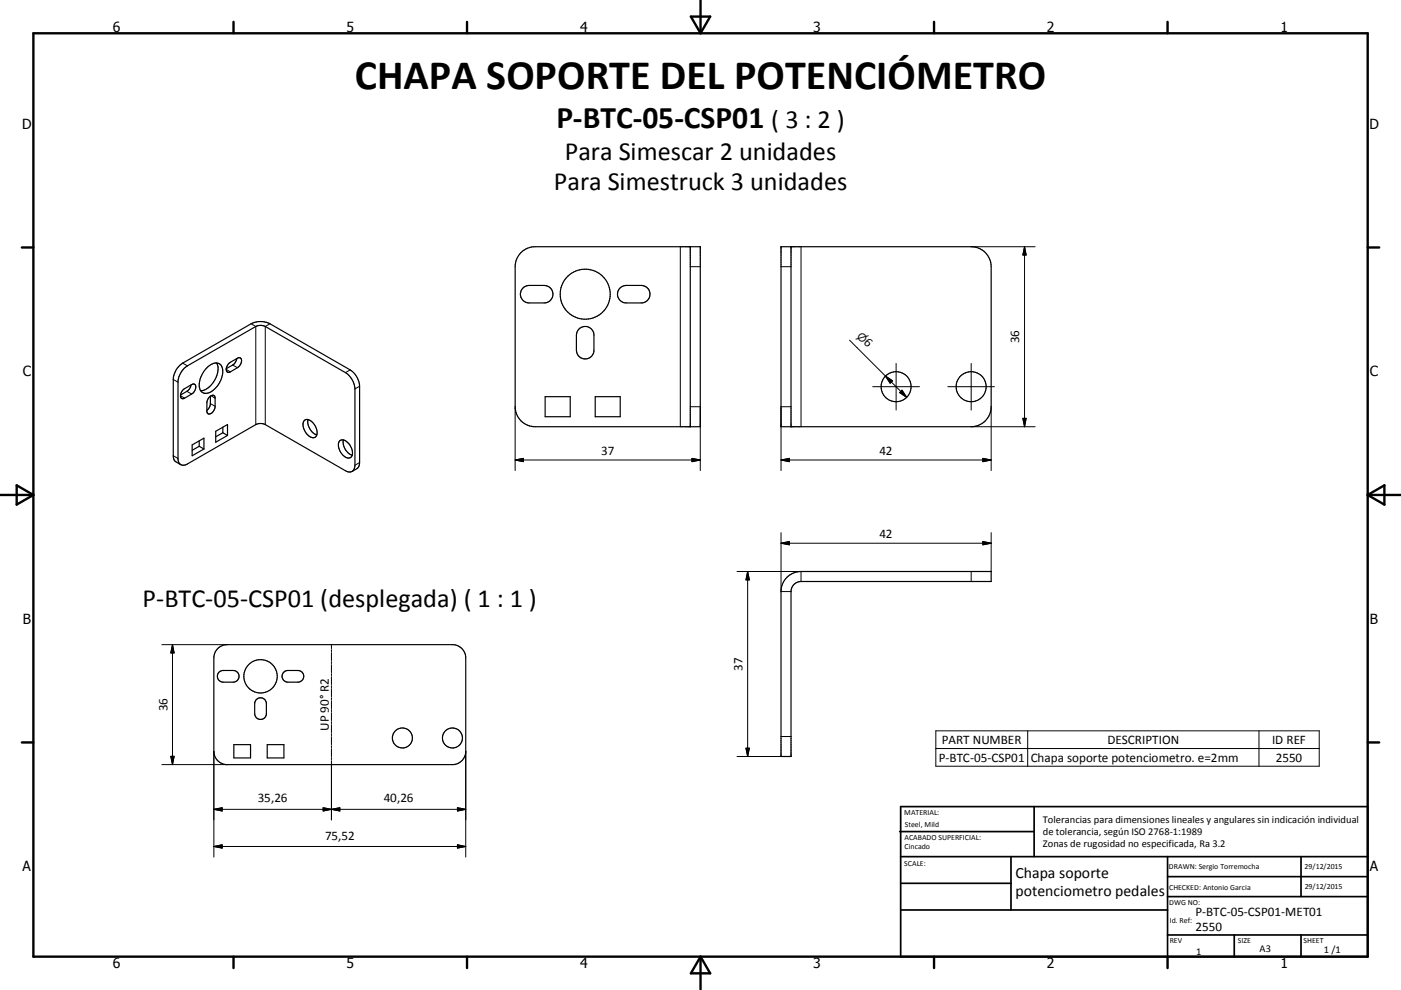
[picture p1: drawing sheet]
<svg xmlns="http://www.w3.org/2000/svg" width="420mm" height="297mm" viewBox="0 0 420 297" stroke-linecap="round" stroke-linejoin="round" font-family="sans-serif">
<g fill="none" stroke="#000" stroke-width=".36">
<path d="M156.2 75.8a6 6 0 0 1 4.2-1.8h49.6v54h-49.6a6 6 0 0 1-6-6v-42a6.1 6.1 0 0 1 1.8-4.2zM207 74v54M234.2 74h57a6 6 0 0 1 6 6v42a6 6 0 0 1-6 6h-57zM237.2 74v54M156.9 86.3l1-.5 .7-.2h4.6a2.63 2.63 0 0 1 2.6 2.7 2.63 2.63 0 0 1-2.6 2.6h-4.6a2.62 2.62 0 0 1-2.4-1.7 2.62 2.62 0 0 1 .7-2.9zM173.5 98.8a2.62 2.62 0 0 1 2.9-.7 2.62 2.62 0 0 1 1.7 2.5v4.5a2.63 2.63 0 0 1-2.7 2.6 2.63 2.63 0 0 1-2.6-2.6v-4.5l.1-.8zM186 86.3l.6-.4 1.1-.3h4.5a2.63 2.63 0 0 1 2.7 2.7 2.63 2.63 0 0 1-2.7 2.6h-4.5a2.62 2.62 0 0 1-2.4-1.7 2.62 2.62 0 0 1 .7-2.9zM54.9 116.9l2.6-1.5a.84 .84 0 0 1 1 0 .84 .84 0 0 1 .2 1.1l-.8 1.4-2.5 1.6a.84 .84 0 0 1-1.1-.1 .84 .84 0 0 1-.1-1.1zM55.2 110.5l1-.7 20.5-11.9a3.2 3.2 0 0 1 2.8 0l24.1 13.9a6.3 6.3 0 0 1 2.8 4.9v22.9a1.73 1.73 0 0 1-.8 1.8 1.73 1.73 0 0 1-2-.2l-24.1-13.8a3.2 3.2 0 0 0-2.8 0l-20.5 11.8a1.69 1.69 0 0 1-1.8 .3 1.69 1.69 0 0 1-1-1.6v-23.6a6.7 6.7 0 0 1 1.8-3.8zM57.3 115.5a2.85 2.85 0 0 1-1.3 1.9l-1.9 1.1M62 110.3a2.91 2.91 0 0 1 4.2-.8 5.6 5.6 0 0 1-1.2 6.5 3.5 3.5 0 0 1-4.5 1.6 5.1 5.1 0 0 1 .5-6zM62.9 119a.84 .84 0 0 1 1-.4 .84 .84 0 0 1 .6 .9v2.4a2.09 2.09 0 0 1-2.2 2.2l-.3-.5v-3l.3-.9z"/>
<path d="M63.1 118.9v2.4l-.3 .9-.8 .9M64.9 108.9a6.5 6.5 0 0 1-2.2 7.2l-1.1 .8-1.4 .3M68.6 109l2.6-1.5a.84 .84 0 0 1 1.1 0 .84 .84 0 0 1 .1 1.1l-.4 .9-.6 .7-2.3 1.4a.84 .84 0 0 1-1.1-.1 .84 .84 0 0 1-.1-1.1zM71 107.6a2.87 2.87 0 0 1-1.2 1.9l-2 1.1M163.4 119h7.6v6h-7.6zM178.5 119h7.4v6h-7.4zM54.2 139.4l-1.6-1-.6-1.3-.1-23.2a6.3 6.3 0 0 1 2.9-5l20.5-11.8a6.3 6.3 0 0 1 5.6 0l24.1 13.9a6.2 6.2 0 0 1 2.8 4.9v23.2l-.6 1.4-1.6 .9M57.6 133.5l3.5-2v3.2l-3.5 2zM59.7 132.3v1.6M59.7 133.9l1.4 .8M59.7 133.9l-2.1 1.2M64.7 129.4l3.5-2v3.2l-3.5 2.1z"/>
<path d="M66.8 128.2v1.6M66.8 129.8l1.4 .8M66.8 129.8l-2.1 1.2M91.3 126.1a2.51 2.51 0 0 1 3.2 1.7 2.4 2.4 0 0 1-.2 3.5 3.8 3.8 0 0 1-3.4-4.3zM92.3 125.9a4.3 4.3 0 0 0 2.7 4.6M101.9 132.2a2.46 2.46 0 0 1 3.2 1.7 2.44 2.44 0 0 1-.2 3.5 3.5 3.5 0 0 1-3.4-3.2v-1zM103 132a4.3 4.3 0 0 0 2.6 4.6M235.9 173.2a6 6 0 0 1 4.3-1.7h57v3h-57a2.99 2.99 0 0 0-3 3v49.5h-3v-49.5a6 6 0 0 1 1.7-4.3zM65.5 194.4l1.2-.7 1.4-.3h67.5a4 4 0 0 1 4 4v28a4 4 0 0 1-4 4h-67.5a4 4 0 0 1-4-4v-28l.3-1.4zM65.5 201.8l1.1-.6h3.3a1.75 1.75 0 0 1 1.8 1.7 1.75 1.75 0 0 1-1.8 1.8h-3a1.76 1.76 0 0 1-1.6-1 1.76 1.76 0 0 1 .2-1.9zM76.8 209.9a1.75 1.75 0 0 1 1.9-.4 1.75 1.75 0 0 1 1.2 1.6v3a1.75 1.75 0 0 1-1.8 1.7 1.75 1.75 0 0 1-1.7-1.7v-3.3zM84.9 201.8l1.1-.6h3.3a1.75 1.75 0 0 1 1.8 1.7 1.75 1.75 0 0 1-1.8 1.8h-3a1.76 1.76 0 0 1-1.6-1 1.76 1.76 0 0 1 .2-1.9z"/>
<path d="M70.1 223.4h5v4h-5zM80.1 223.4h5v4h-5z"/>
<circle cx="175.5" cy="88.3" r="7.5"/>
<circle cx="268.6" cy="116" r="4.5"/>
<circle cx="291.2" cy="116" r="4.5"/>
<circle cx="78.1" cy="202.9" r="5"/>
<circle cx="120.6" cy="221.4" r="3"/>
<circle cx="135.7" cy="221.4" r="3"/>
</g>
<g fill="none" stroke="#000" stroke-width=".3">
<path d="M204 74v54M240.2 74v54M291.2 74h19.1M307.2 74v54M307.2 74l.4 2.5h-.9zM75.3 97.1l1.4 .8v29.5M80.9 97.1l-1.4 .8v29.5M207 80h3M234.2 80h3M51.9 113.9l1.5 .8M54.1 118.7l1.3 .8M54.8 108.9l1.4 .9"/>
<path d="M56 117.4l1.5 .8M63.3 118.7l1.2 .8M67.8 110.8l1.3 .8M69.8 109.5l1.4 .8M105 111l-1.4 .8M107.8 115.9l-1.4 .8M254.7 102.1l10.8 10.7M261.6 116h14.1M265.5 112.8l6.3 6.4M265.5 112.8l2.1 1.5-.7 .7zM268.7 109v14M269.7 117.8l.7-.7 1.4 2.1z"/>
<path d="M284.2 116h13.9M291.2 109v14M51.9 136.7l1.5 .8M63.1 121.1l1.4 .8M107.8 138.8l-1.4 .8M154.4 138h55.6M154.4 138l2.5-.5v1zM154.4 122v19.2M207 122h3v19.2M207.5 137.5l2.5 .5-2.5 .5zM234.2 138l2.4-.5v1zM234.2 138h63"/>
<path d="M237.2 122h-3v19.2M291.2 128h19.1M294.7 137.5l2.5 .5-2.5 .5zM297.2 122v19.2M306.7 125.5h.9l-.4 2.5zM234.2 159.8v17.7h3M297.2 159.8v11.7M221 171.5h19.2v3M224.1 171.5v55.5M224.1 171.5l.6 2.5h-1.1zM234.2 163h63M234.2 163l2.4-.5v1z"/>
<path d="M291.2 171.5v3M294.7 162.5l2.5 .5-2.5 .5zM48.5 193.4h19.6M51.7 193.4v36M51.7 193.4l.5 2.5h-1zM99.4 193.4v1.2M99.4 194.9v.6M99.4 195.8v2.4M99.4 198.5v.6M99.4 199.4v2.4M99.4 202.1v.6M99.4 203v2.4"/>
<path d="M99.4 205.7v.6M99.4 206.6v2.4M99.4 209.3v.6M99.4 210.2v2.4M99.4 212.9v.6M99.4 213.8v2.4M99.4 216.5v.6M99.4 217.4v2.4M280.6 219.3h114.9v10.6h-114.9zM308.1 219.3v10.6M377.5 219.3v10.6M48.5 229.4h19.6"/>
<path d="M51.2 226.9h1l-.5 2.5zM64.1 225.4v31.7M99.4 220.1v.6M99.4 221v2.4M99.4 223.7v.6M99.4 224.6v2.4M99.4 227.3v.6M99.4 228.2v17.8M139.6 225.4v31.7M221 227h13.2M223.6 224.5h1.1l-.6 2.5zM234.2 221h3"/>
<path d="M280.6 224.6h114.9M64.1 242.8h75.5M64.1 242.8l2.5-.5v1zM64.1 254l2.5-.6v1zM64.1 254h75.5M96.9 242.3l2.5 .5-2.5 .5zM99.4 242.8l2.5-.5v1zM137.1 242.3l2.5 .5-2.5 .5zM137.1 253.4l2.5 .6-2.5 .4z"/>
</g>
<g fill="none" stroke="#000" stroke-width=".71">
<path d="M10 10h400v277h-400zM70 6.6v3.4M140 6.6v3.4M207.1 5h5.8l-2.9 5zM210 0v10M280 6.6v3.4M350 6.6v3.4M6.6 74.2h3.4M410 74.2h3.5M0 148.5h10M5 145.6l5 2.9-5 2.9zM410 148.5h10.1"/>
<path d="M410 148.5l5.1-2.9v5.8zM6.6 222.7h3.4M410 222.7h3.5M70 287v3.4M140 287v3.4M210 287v10M210 287l2.9 5h-5.8zM280 287v3.4M350 287v3.4"/>
</g>
<g fill="none" stroke="#000" stroke-width=".51">
<path d="M269.7 249.5h40.3M270 242h140v45h-140zM270 257h140M303.1 257v16M310 242v15M350 257v30M390.1 257v12M270 265h33.1M270 273h80M350 269h60M350 263h60M350 280.5h60"/>
<path d="M370 280.5v6.5M390.1 280.5v6.5"/>
</g>
<g fill="#000" stroke="#000" stroke-width=".3">
<path d="M307.2 74l.4 2.5h-.9zM265.5 112.8l2.1 1.5-.7 .7zM269.7 117.8l.7-.7 1.4 2.1zM154.4 138l2.5-.5v1zM207.5 137.5l2.5 .5-2.5 .5zM234.2 138l2.4-.5v1zM294.7 137.5l2.5 .5-2.5 .5zM306.7 125.5h.9l-.4 2.5zM224.1 171.5l.6 2.5h-1.1zM234.2 163l2.4-.5v1zM294.7 162.5l2.5 .5-2.5 .5zM51.7 193.4l.5 2.5h-1z"/>
<path d="M51.2 226.9h1l-.5 2.5zM223.6 224.5h1.1l-.6 2.5zM64.1 242.8l2.5-.5v1zM64.1 254l2.5-.6v1zM96.9 242.3l2.5 .5-2.5 .5zM99.4 242.8l2.5-.5v1zM137.1 242.3l2.5 .5-2.5 .5zM137.1 253.4l2.5 .6-2.5 .4z"/>
</g>
<text font-size="12.6" x="106.3" y="26.7">CHAPA SOPORTE DEL POTENCIÓMETRO</text>
<text font-size="9.4" x="166.8" y="38.5">P-BTC-05-CSP01</text>
<g font-size="7.9">
<text x="231.2" y="38.5">( 3 : 2 )</text>
<text x="169.3" y="48">Para Simescar 2 unidades</text>
<text x="166" y="57">Para Simestruck 3 unidades</text>
<text x="42.8" y="182.2">P-BTC-05-CSP01 (desplegada) ( 1 : 1 )</text>
</g>
<g font-size="4.7">
<text x="304.5" y="263.5">Chapa soporte</text>
<text x="304.5" y="268.9">potenciometro pedales</text>
</g>
<g font-size="4.2">
<text x="33.9" y="9.6">6</text>
<text x="103.9" y="9.6">5</text>
<text x="173.9" y="9.6">4</text>
<text x="243.8" y="9.6">3</text>
<text x="313.9" y="9.6">2</text>
<text x="383.9" y="9.6">1</text>
<text x="6.7" y="38.7">D</text>
<text x="410.5" y="38.7">D</text>
<text x="6.9" y="112.9">C</text>
<text x="410.7" y="112.9">C</text>
<text x="6.9" y="187.1">B</text>
<text x="410.7" y="187.1">B</text>
<text x="6.8" y="261.4">A</text>
<text x="410.7" y="261.4">A</text>
<text x="33.9" y="290.4">6</text>
<text x="103.9" y="290.4">5</text>
<text x="173.9" y="290.4">4</text>
<text x="243.8" y="290.4">3</text>
<text x="313.9" y="290.4">2</text>
<text x="383.9" y="290.4">1</text>
</g>
<g font-size="3.9">
<text x="258.7" y="103" transform="rotate(45 258.7 103)">6</text>
<text x="305.6" y="103" transform="rotate(-90 305.6 103)">36</text>
<text x="180.3" y="136.5">37</text>
<text x="263.7" y="136.5">42</text>
<text x="263.7" y="161.5">42</text>
<text x="222.6" y="201.2" transform="rotate(-90 222.6 201.2)">37</text>
<text x="50.2" y="213.4" transform="rotate(-90 50.2 213.4)">36</text>
<text x="98.6" y="219.3" transform="rotate(-90 98.6 219.3)">UP 90° R2</text>
<text x="282.4" y="223.2">PART NUMBER</text>
<text x="332.1" y="223.2">DESCRIPTION</text>
<text x="381.4" y="223.2">ID REF</text>
<text x="281.4" y="228.5">P-BTC-05-CSP01</text>
<text x="309" y="228.6">Chapa soporte potenciometro. e=2mm</text>
<text x="382.5" y="228.5">2550</text>
<text x="77.3" y="240.7">35,26</text>
<text x="115.1" y="240.7">40,26</text>
<text x="97.5" y="251.9">75,52</text>
<text x="358.4" y="274.9">P-BTC-05-CSP01-MET01</text>
<text x="358.4" y="279.4">2550</text>
</g>
<text font-size="3.3" x="256.7" y="101.1" transform="rotate(45 256.7 101.1)">⌀</text>
<g font-size="3.1">
<text x="312.7" y="246.8">Tolerancias para dimensiones lineales y angulares sin indicación individual</text>
<text x="312.7" y="250.4">de tolerancia, según ISO 2768-1:1989</text>
<text x="312.7" y="254">Zonas de rugosidad no especificada, Ra 3.2</text>
<text x="358.6" y="286.5">1</text>
<text x="377.6" y="285.6">A3</text>
<text x="396.9" y="285.9">1 /1</text>
</g>
<g font-size="2.4">
<text x="271.1" y="244.4">MATERIAL:</text>
<text x="271.2" y="252">ACABADO SUPERFICIAL:</text>
<text x="271.3" y="248">Steel, Mild</text>
<text x="271.2" y="254.7">Cincado</text>
<text x="271.1" y="259.7">SCALE:</text>
<text x="350.4" y="260.8">DRAWN: Sergio Torremocha</text>
<text x="391.1" y="260.6">29/12/2015</text>
<text x="350.5" y="267">CHECKED: Antonio Garcia</text>
<text x="391.2" y="266.7">29/12/2015</text>
<text x="350.5" y="271.4">DWG NO:</text>
<text x="350.7" y="276.9">Id. Ref:</text>
<text x="350.7" y="282.8">REV</text>
<text x="371.1" y="282.9">SIZE</text>
<text x="390.8" y="283">SHEET</text>
</g>
</svg>
